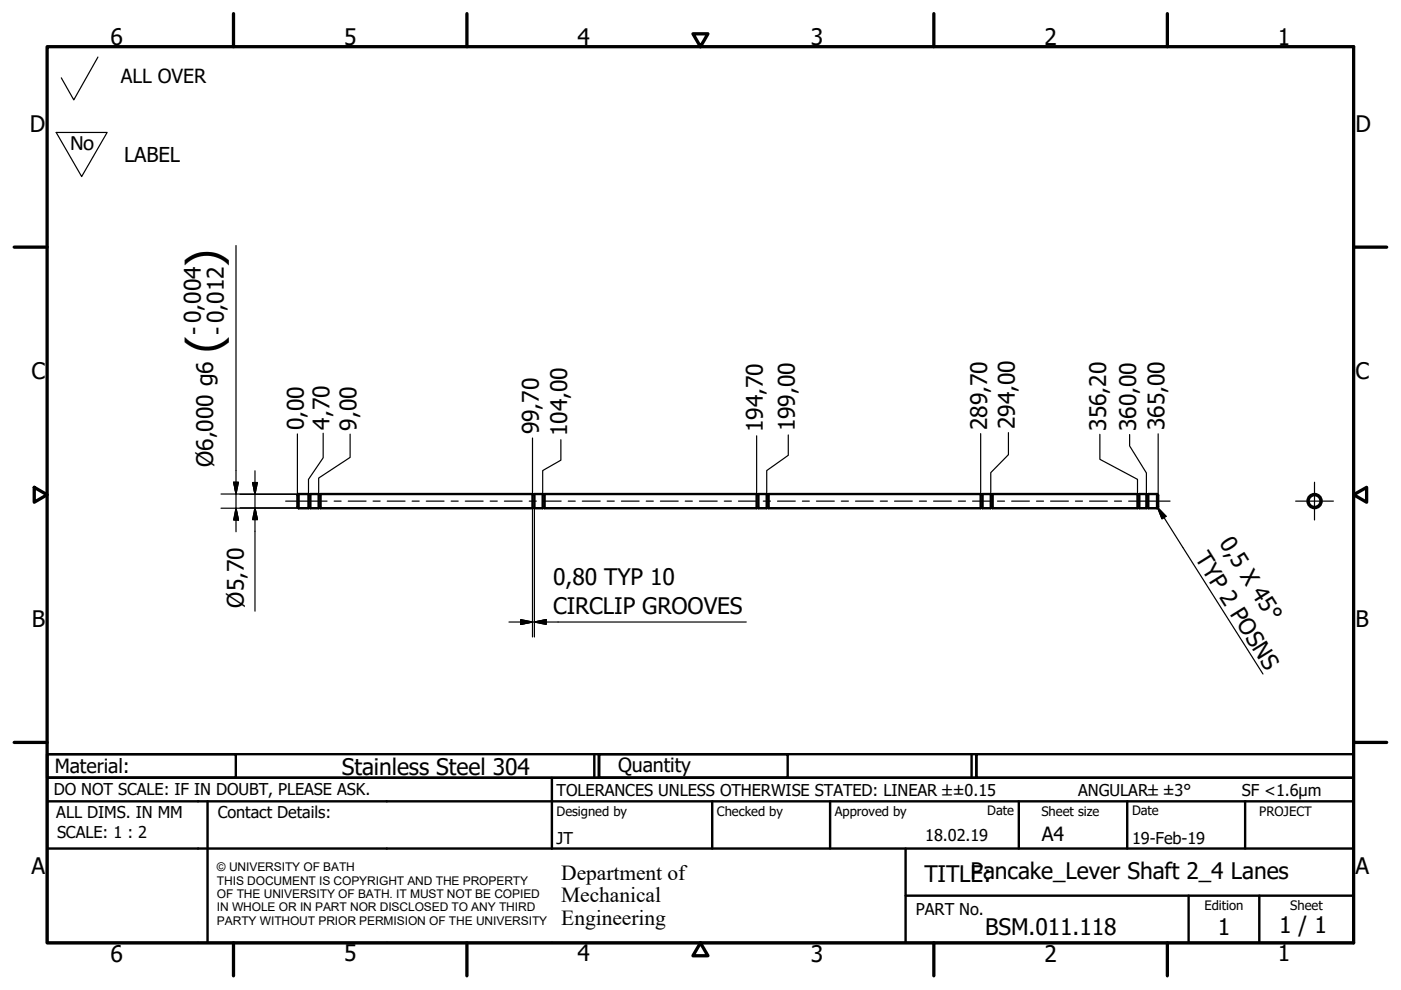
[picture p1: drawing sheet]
<svg xmlns="http://www.w3.org/2000/svg" width="297mm" height="210mm" viewBox="0 0 297 210" stroke-linecap="round" stroke-linejoin="round" font-family="sans-serif">
<!-- layer: Visible (ISO) -->
<g fill="none" stroke="#000" stroke-width=".51">
<path d="M63.3 104.7l-.2 .3v2.5l.2 .3M63.3 104.7v3.1M63.3 104.7h2.1v3.1h-2.1M65.4 107.7h.4M65.4 104.8h.4M65.8 104.7h1.8v3.1h-1.8zM67.6 107.7h.4M67.6 104.8h.4M68 104.7h44.9v3.1h-44.9zM112.9 107.7h.4M112.9 104.8h.4M113.3 104.7h1.8v3.1h-1.8z"/>
<path d="M115.1 107.7h.4M115.1 104.8h.4M115.5 104.7h44.9v3.1h-44.9zM160.4 107.7h.4M160.4 104.8h.4M160.8 104.7h1.8v3.1h-1.8zM162.6 107.7h.4M162.6 104.8h.4M163 104.7h44.9v3.1h-44.9zM207.9 107.7h.4M207.9 104.8h.4M208.3 104.7h1.8v3.1h-1.8z"/>
<path d="M210.1 107.7h.4M210.1 104.8h.4M210.5 104.7h30.7v3.1h-30.7zM241.2 107.7h.4M241.2 104.8h.4M241.6 104.7h1.5v3.1h-1.5zM243.1 107.7h.4M243.1 104.8h.4M245.3 104.7v3.1M245.3 104.7l.3 .3v2.5l-.3 .3M245.3 104.7h-1.8v3.1h1.8"/>
<circle cx="278.7" cy="106.2" r="1.49"/>
<circle cx="278.7" cy="106.2" r="1.26"/>
</g>
<!-- layer: Border (ISO) -->
<g fill="none" stroke="#000" stroke-width=".7">
<path d="M10 9.9h277v190h-277zM49.5 2.9v7M99 2.9v7M146.9 7.2h3.2l-1.6 2.7zM198 2.9v7M247.5 2.9v7M3 52.4h7M287 52.4h7M7.3 103.3l2.7 1.6-2.7 1.6zM287 104.9l2.8-1.6v3.2zM3 157.4h7M287 157.4h7"/>
<path d="M49.5 199.9v7M99 199.9v7M148.5 199.9l1.6 2.7h-3.2zM198 199.9v7M247.5 199.9v7"/>
</g>
<!-- layer: Title (ISO) -->
<g fill="none" stroke="#000" stroke-width=".51">
<path d="M10 159.9h40v5h-40zM10 159.9h117v5h-117zM126 159.9v5M127 159.9h40v5h-40zM127 159.9h80v5h-80zM206 159.9v5M207 159.9h80v5h-80zM10 169.9v-5h277v5M10 169.9h277v30h-277zM10 179.9h277M44 169.9v30M117 164.9v15"/>
<path d="M151 169.9v10M176 169.9v10M192 179.9v20M216 169.9v10M239 169.9v10M264 169.9v10M192 189.9h95M252 189.9v10M267 189.9v10"/>
</g>
<!-- layer: Sketch Geometry (ISO) -->
<path d="M20.8 12.1l-5.2 9.1-2.6-4.7M11.9 28.1h10.8l-5.4 9.3z" fill="none" stroke="#000" stroke-width=".25"/>
<!-- layer: Center Mark (ISO) -->
<path d="M274.7 106.2h8M278.7 102.2v8.1" fill="none" stroke="#000" stroke-width=".25"/>
<!-- layer: Dimension (ISO) -->
<g fill="none" stroke="#000" stroke-width=".25">
<path d="M50 52.1v60.6M54.1 99.8v29.8M63.1 92v13M68.5 91.9v5.2l-3.1 4.5v3.2h-14.5M74.2 92v5l-6.6 4.4v3.3M112.9 92.9v11.9M118.9 93.2v4.4l-3.8 2.2v5M160.4 92.4v12.4M167.1 92.2v4.3l-4.5 3.3v5M207.9 91.9v12.8M213.8 91.7v4.7l-3.7 3.8v4.5M233.2 92.1v5.3l8 4.2v3.2"/>
<path d="M239.5 92.1v2.4l3.6 5.8v4.5M245.6 92v13M46.9 107.8h16.4M46.9 104.7h16.4M49.6 102.2h.9l-.5 2.5zM50 107.8l.5 2.5h-.9zM50.9 107.7h14.5M53.6 102.3h1l-.5 2.5zM54.1 107.7l.5 2.5h-1zM112.9 107.8v27.3M113.3 107.8v27.3M159.4 104.8h2.2"/>
<path d="M107.9 131.9h50.3M110.4 131.4l2.5 .5-2.5 .5zM113.3 131.9l2.5-.5v1z"/>
</g>
<path d="M49.6 102.2l.4 2.5zM49.6 102.2h.9l-.5 2.5zM50 107.8l.5 2.5zM50 107.8l.5 2.5h-.9zM53.6 102.3l.5 2.5zM53.6 102.3h1l-.5 2.5zM54.1 107.7l.5 2.5zM54.1 107.7l.5 2.5h-1zM110.4 132.4l2.5-.5zM110.4 131.4l2.5 .5-2.5 .5zM113.3 131.9l2.5-.5zM113.3 131.9l2.5-.5v1z" fill="#000" stroke="#000" stroke-width=".25"/>
<!-- layer: Centerline (ISO) -->
<g fill="none" stroke="#000" stroke-width=".25">
<path d="M60.6 106.2h8.7M70.8 106.2h1.5M73.8 106.2h3.8M79.1 106.2h1.5M82.1 106.2h3.8M87.4 106.2h1.5M90.4 106.2h3.7M95.7 106.2h1.5M98.7 106.2h3.7M103.9 106.2h1.5M106.9 106.2h3.8M112.2 106.2h1.5"/>
<path d="M115.2 106.2h3.8M120.5 106.2h1.5M123.5 106.2h3.8M128.7 106.2h1.5M131.7 106.2h3.8M137 106.2h1.5M140 106.2h3.8M145.3 106.2h1.5M148.3 106.2h3.8M153.6 106.2h1.5M156.6 106.2h3.7M161.8 106.2h1.5"/>
<path d="M164.8 106.2h3.8M170.1 106.2h1.5M173.1 106.2h3.8M178.4 106.2h1.5M181.4 106.2h3.7M186.6 106.2h1.6M189.7 106.2h3.7M194.9 106.2h1.5M197.9 106.2h3.8M203.2 106.2h1.5M206.2 106.2h3.8M211.5 106.2h1.5"/>
<path d="M214.5 106.2h3.7M219.8 106.2h1.5M222.7 106.2h3.8M228 106.2h1.5M231 106.2h3.8M236.3 106.2h1.5M239.3 106.2h8.8"/>
</g>
<!-- layer: Symbol (ISO) -->
<path d="M245.4 107.6l1.8 1.9-.8 .5zM245.4 107.6l22.4 35.3" fill="none" stroke="#000" stroke-width=".25"/>
<path d="M245.4 107.6l1.8 1.9zM245.4 107.6l1.8 1.9-.8 .5z" fill="#000" stroke="#000" stroke-width=".25"/>
<g font-size="9.7">
<text x="46.6" y="56.5" transform="rotate(-90 46.6 56.5)">)</text>
<text x="46.6" y="74.8" transform="rotate(-90 46.6 74.8)">(</text>
</g>
<g font-size="4.8">
<text x="23.4" y="9.5">6</text>
<text x="72.9" y="9.5">5</text>
<text x="122.4" y="9.5">4</text>
<text x="171.9" y="9.5">3</text>
<text x="221.4" y="9.5">2</text>
<text x="270.9" y="9.5">1</text>
<text x="6.3" y="27.9">D</text>
<text x="287.4" y="27.9">D</text>
<text x="42.8" y="71.1" transform="rotate(-90 42.8 71.1)">- 0,004</text>
<text x="47.6" y="71.1" transform="rotate(-90 47.6 71.1)">- 0,012</text>
<text x="6.7" y="80.4">C</text>
<text x="287.4" y="80.4">C</text>
<text x="64.4" y="91.2" transform="rotate(-90 64.4 91.2)">0,00</text>
<text x="69.8" y="91.1" transform="rotate(-90 69.8 91.1)">4,70</text>
<text x="75.6" y="91.3" transform="rotate(-90 75.6 91.3)">9,00</text>
<text x="114.3" y="92.1" transform="rotate(-90 114.3 92.1)">99,70</text>
<text x="120.3" y="92.5" transform="rotate(-90 120.3 92.5)">104,00</text>
<text x="161.8" y="91.6" transform="rotate(-90 161.8 91.6)">194,70</text>
<text x="168.5" y="91.5" transform="rotate(-90 168.5 91.5)">199,00</text>
<text x="209.3" y="91.2" transform="rotate(-90 209.3 91.2)">289,70</text>
<text x="215.2" y="91" transform="rotate(-90 215.2 91)">294,00</text>
<text x="234.5" y="91.3" transform="rotate(-90 234.5 91.3)">356,20</text>
<text x="240.9" y="91.4" transform="rotate(-90 240.9 91.4)">360,00</text>
<text x="246.9" y="91.2" transform="rotate(-90 246.9 91.2)">365,00</text>
<text x="45.2" y="99" transform="rotate(-90 45.2 99)">Ø6,000 g6</text>
<text x="253.2" y="118.4" transform="rotate(58 253.2 118.4)">TYP 2 POSNS</text>
<text x="258.4" y="115.1" transform="rotate(58 258.4 115.1)">0,5 X 45°</text>
<text x="117.3" y="124">0,80 TYP 10</text>
<text x="51.7" y="128.8" transform="rotate(-90 51.7 128.8)">Ø5,70</text>
<text x="117.3" y="130.3">CIRCLIP GROOVES</text>
<text x="6.8" y="132.9">B</text>
<text x="287.4" y="132.9">B</text>
<text x="72.5" y="164.2">Stainless Steel 304</text>
<text x="6.7" y="185.4">A</text>
<text x="287.4" y="185.4">A</text>
<text x="196" y="187">TITLPancake_Lever Shaft 2_4 Lanes</text>
<text x="205.8" y="187">E:</text>
<text x="271.2" y="197.9">1 / 1</text>
<text x="23.4" y="203.9">6</text>
<text x="72.9" y="203.8">5</text>
<text x="122.4" y="203.8">4</text>
<text x="171.9" y="203.9">3</text>
<text x="208.9" y="198.2">BSM.011.118</text>
<text x="221.4" y="203.9">2</text>
<text x="258.2" y="198.2">1</text>
<text x="270.9" y="203.8">1</text>
</g>
<text font-size="4.7" x="14.8" y="31.8">No</text>
<g font-size="4.6">
<text x="119" y="186.5">Department of</text>
<text x="119" y="191.3">Mechanical</text>
<text x="119" y="196">Engineering</text>
</g>
<text font-size="4.3" x="26.3" y="34.3">LABEL</text>
<g font-size="4.1">
<text x="25.6" y="17.6">ALL OVER</text>
<text x="11.6" y="163.9">Material:</text>
<text x="131" y="163.7">Quantity</text>
<text x="220.9" y="178.4">A4</text>
</g>
<g font-size="3.5">
<text x="11.4" y="168.5">DO NOT SCALE: IF IN DOUBT, PLEASE ASK.</text>
<text x="11.9" y="173.5">ALL DIMS. IN MM</text>
<text x="46.2" y="173.5">Contact Details:</text>
<text x="118" y="168.8">TOLERANCES UNLESS OTHERWISE STATED: LINEAR ±±0.15</text>
<text x="228.6" y="168.8">ANGULAR±±3°</text>
<text x="263.3" y="168.8">SF &lt;1.6µm</text>
<text x="12.1" y="177.6">SCALE: 1 : 2</text>
<text x="118" y="178.9">JT</text>
<text x="196.2" y="178.3">18.02.19</text>
<text x="240" y="178.9">19-Feb-19</text>
<text x="194.2" y="194.1">PART No.</text>
</g>
<g font-size="2.8">
<text x="118" y="173">Designed by</text>
<text x="152" y="173">Checked by</text>
<text x="177" y="173">Approved by</text>
<text x="209.3" y="172.9">Date</text>
<text x="220.8" y="173">Sheet size</text>
<text x="240" y="172.9">Date</text>
<text x="267" y="172.9">PROJECT</text>
<text x="255.4" y="193">Edition</text>
<text x="273.6" y="193">Sheet</text>
</g>
<g font-size="2.5">
<text x="46" y="184.7">© UNIVERSITY OF BATH</text>
<text x="46" y="187.6">THIS DOCUMENT IS COPYRIGHT AND THE PROPERTY</text>
<text x="46" y="190.4">OF THE UNIVERSITY OF BATH. IT MUST NOT BE COPIED</text>
<text x="46" y="193.2">IN WHOLE OR IN PART NOR DISCLOSED TO ANY THIRD</text>
<text x="46" y="196.1">PARTY WITHOUT PRIOR PERMISION OF THE UNIVERSITY</text>
</g>
</svg>
